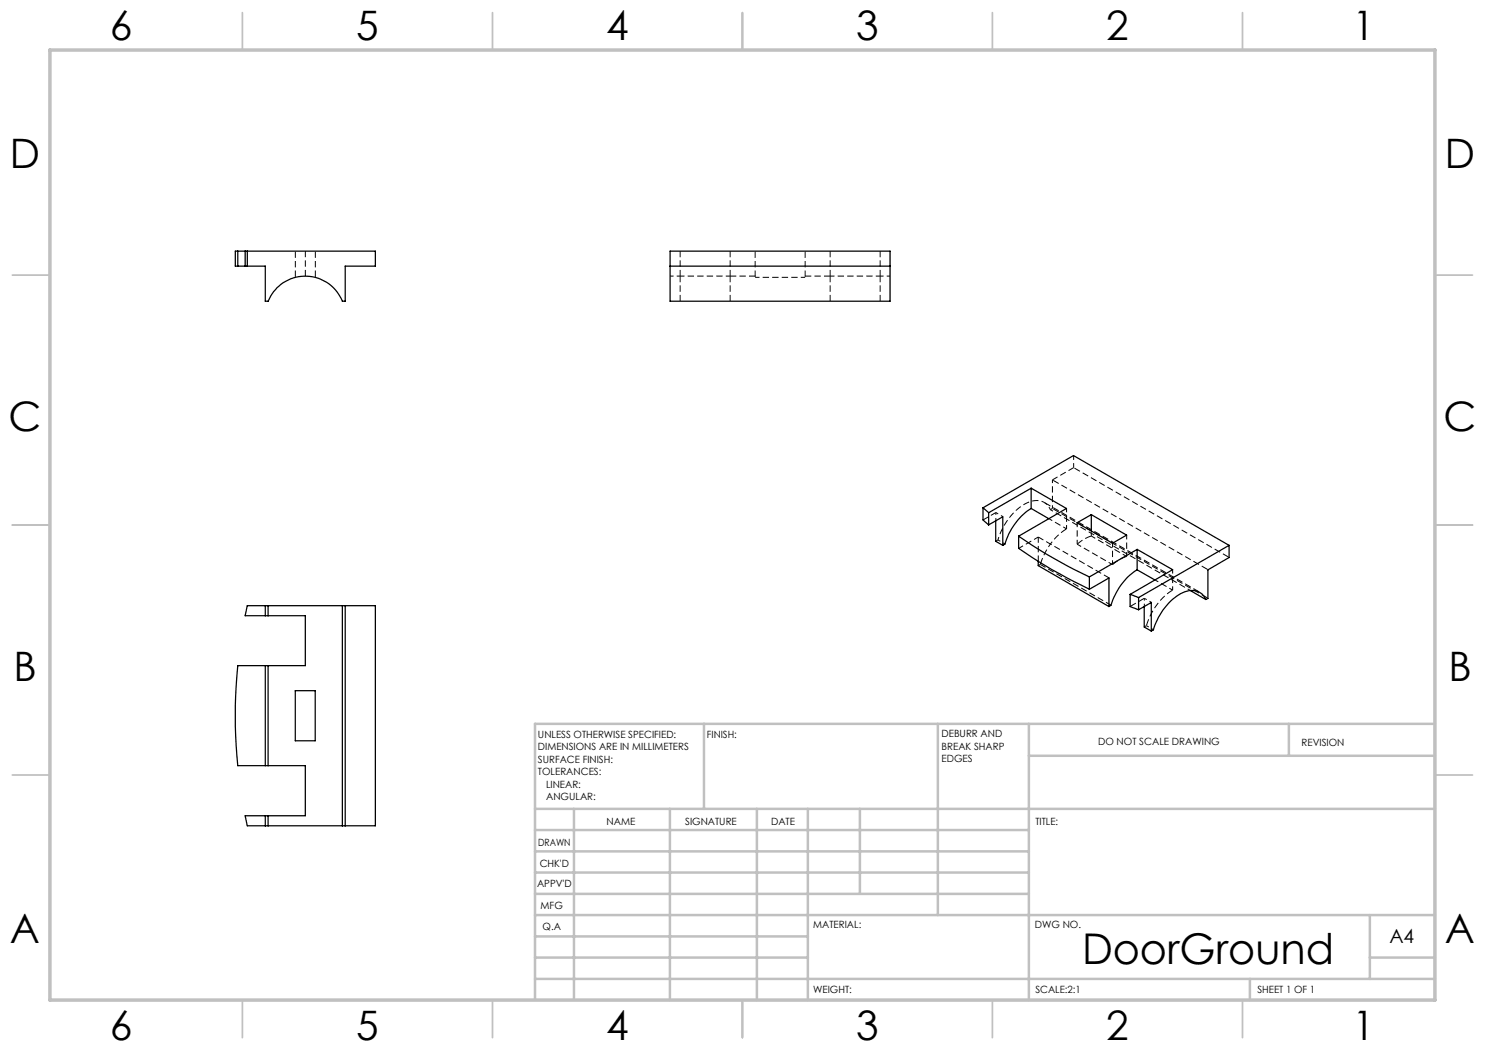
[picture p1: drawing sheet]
<svg xmlns="http://www.w3.org/2000/svg" width="297mm" height="210mm" viewBox="0 0 297 210" stroke-linecap="round" stroke-linejoin="round" font-family="sans-serif">
<g fill="none" stroke="#000" stroke-width=".2" stroke-dasharray="1.3 .6" stroke-linecap="butt">
<path d="M61.1 55.2v-5M136 55.2v-5M146 55.2v5M146 55.2v-5M151 55.2h-5M166 55.2v-5M166 55.2h-5M176 55.2v5M176 55.2v-5M136 60.2v-5M166 60.2v-5M199.2 108.2l.4-.2"/>
<path d="M207.7 113.1l.4-.2M210.1 101.9l.4-.2M228.9 125.4l.4-.3"/>
</g>
<path d="M59.1 55.5v-5.3M63.1 55.5v-5.3M151 55.5v-5.3M161 55.5v-5.3M208.1 112.9a12.6 12.6 0 0 1 5.2-7.1M218.3 107.2a7.5 7.5 0 0 0-2.9 1.6M222.5 112.9a7.5 7.5 0 0 1 2.8-1.6M226 121.3l2.9-1.6M229.3 125.1a12.6 12.6 0 0 1 5.2-7.1" fill="none" stroke="#000" stroke-width=".2" stroke-dasharray="1.3 .6" stroke-dashoffset="-.1" stroke-linecap="butt"/>
<g fill="none" stroke="#000" stroke-width=".25">
<path d="M47.6 50.2h-.5v3h.5M47.6 50.2h1.4M47.6 53.2h1.4M47.6 50.2v3M49 50.2h.5M49 53.2h.5M49 50.2v3M49.5 50.2h25.6v3h-6.1v7h-.5a8 8 0 0 0-7.5-5 8 8 0 0 0-7.4 5h-.5v-7h-3.6M49.5 50.2v3M134 50.2h44v10h-44zM134 53.2h44M206.2 97.6l7.1 4.1-9.6 5.5"/>
<path d="M206.2 97.6l-8.5 4.9M206.2 97.6v4.1M196.6 101.6l1.1 .9M196.6 101.6v2.4l1.1 1M196.6 101.6l18.1-10.5 31.1 18M197.7 105l2.9-1.6v5.7M197.7 102.5v2.5M199.1 104.2v4.1l1.5 .8M203.7 107.2a99.4 99.4 0 0 0 14.2 8.2M203.7 107.2v2.5a95.2 95.2 0 0 0 14.2 8.2M206.2 101.7a12.8 12.8 0 0 0-5.2 7.1l-.4 .3M206.2 101.7l3.6 2"/>
<path d="M207.6 112.2v.9l14.2 8.2M215.4 104.6l2.9-1.7 7 4.1-2.8 1.6zM217.9 115.4v2.5M217.9 117.9l3.9-2.3v5.7M218.3 102.9v3.3M226 118.9l1.7 .6M226 118.9v2.4l1.7 .6M227.4 114a12.6 12.6 0 0 0-5.2 7.1l-.4 .2M227.4 109.9l7.1 4-8.5 5M227.4 109.9l-9.5 5.5M227.4 114l3.6 2M227.4 109.9v4.1"/>
<path d="M227.7 119.5v2.4M238.1 118.1l3.1 1.8M241.2 119.9a3.2 3.2 0 0 0-4.7-1.3 12.3 12.3 0 0 0-5.8 7.4l-.4 .2M245.8 109.1l-18.1 10.4M245.8 109.1v2.4l-4.2 2.5v5.7l-.4 .2M53.1 121.1v2M53.1 133.1v20M53.6 123.1h7.5v10h-7.5M53.6 121.1h14.9M53.6 133.1h-6a101.5 101.5 0 0 0 0 20h6M53.6 121.1h-4.1l-.5 2h4.6M53.6 121.1v2"/>
<path d="M53.6 133.1v20M59.1 138.1h3.9v10.1h-3.9zM68.5 121.1h6.6v44.1h-6.6M68.5 121.1v44.1M69 121.1v44.1M227.7 121.9l2.6-1.4v5.7M228.8 121.3v4.1l1.5 .8M53.6 153.1h7.5v10.1h-7.5M53.1 163.2v2M53.6 165.2h14.9M53.6 163.2h-4.6l.5 2h4.1M53.6 163.2v2"/>
</g>
<path d="M136 55.2h10M151 55.5h10M166 55.2h10M214.7 93.5v-2.4M215.4 108.8l7.1 4.1M215.4 108.8v-4.3M222.5 112.9v-4.3M225.3 111.3l-7-4.1M225.3 111.3v-4.3" fill="none" stroke="#000" stroke-width=".2" stroke-dasharray="1.3 .6" stroke-dashoffset=".4" stroke-linecap="butt"/>
<path d="M136 55.2h-2M178 55.2h-2M210.5 101.7v-5.7" fill="none" stroke="#000" stroke-width=".2" stroke-dasharray="1.3 .6" stroke-dashoffset=".6" stroke-linecap="butt"/>
<path d="M199.2 102.5v1.6M200.6 103.3l-1.4-.8M201 108.8l-1.4-.8M228.9 119.7v1.6M230.3 120.5l-1.4-.8M230.7 125.9l-1.4-.8" fill="none" stroke="#000" stroke-width=".2" stroke-dasharray="1.3 .6" stroke-dashoffset=".8" stroke-linecap="butt"/>
<path d="M210.5 96l4.2-2.5M196.6 104l2.6-1.5M207.7 107.4v4.8M221.8 115.6l-14.1-8.2M222.2 121l-14.1-8.1" fill="none" stroke="#000" stroke-width=".2" stroke-dasharray="1.3 .6" stroke-dashoffset=".1" stroke-linecap="butt"/>
<path d="M213.3 105.8l-3.5-2.1M213.3 105.8v-4.1M218.3 107.2v-1M234.5 118l-3.5-2M234.5 118v-4.1" fill="none" stroke="#000" stroke-width=".2" stroke-dasharray="1.3 .6" stroke-dashoffset=".5" stroke-linecap="butt"/>
<path d="M199.6 108a11.6 11.6 0 0 1 6.6-7.7 3 3 0 0 1 3.9 1.6M238.1 118.1l-28-16.2" fill="none" stroke="#000" stroke-width=".2" stroke-dasharray="1.3 .6" stroke-dashoffset=".7" stroke-linecap="butt"/>
<path d="M239.9 118.4l-31.1-17.9M241.6 113.9l-31.1-17.9M241.6 119.7l-31.1-18M245.8 111.5l-31.1-18" fill="none" stroke="#000" stroke-width=".2" stroke-dasharray="1.3 .6" stroke-dashoffset="-.2" stroke-linecap="butt"/>
<path d="M203.8 109.7l3.9-2.3" fill="none" stroke="#000" stroke-width=".2" stroke-dasharray="1.3 .6" stroke-dashoffset=".3" stroke-linecap="butt"/>
<g fill="none" stroke="#c0c0c0" stroke-width=".35">
<path d="M48.5 2.5v7.5M98.5 2.5v7.5M148.5 2.5v7.5M198.5 2.5v7.5M248.5 2.5v7.5M2.5 55h7.5M287 55h7.5M2.5 105h7.5M287 105h7.5M2.5 155h7.5M287 155h7.5M48.5 200v7.5"/>
<path d="M98.5 200v7.5M148.5 200v7.5M198.5 200v7.5M248.5 200v7.5"/>
</g>
<g fill="none" stroke="#c0c0c0" stroke-width=".5">
<path d="M140.8 144.8v17M187.6 144.8v38.2M205.8 144.8v55.2M205.8 151.2h81.2M257.8 144.8v6.4M287 144.8h-180v55.2M107 161.8h180M107 178.8h98.8M107 174.5h98.8M107 170.3h98.8M107 166h98.8M114.8 161.8v38.2"/>
<path d="M134 161.8v38.2M151.4 161.8v38.2M161.6 161.8v38.2M172 161.8v17M107 195.8h180M107 191.5h54.6M107 187.3h54.6M107 183h180M250 195.8v4.2M274 191.5h13M274 183v12.8"/>
</g>
<path d="M10 10h277v190h-277z" fill="none" stroke="#c0c0c0" stroke-width=".7"/>
<text font-size="8.5" x="216.4" y="192.7">DoorGround</text>
<g font-size="8.1">
<text x="22" y="8">6</text>
<text x="71.2" y="8">5</text>
<text x="121.2" y="8">4</text>
<text x="171.2" y="8">3</text>
<text x="221.2" y="8">2</text>
<text x="270.5" y="8">1</text>
<text x="2" y="33.6">D</text>
<text x="289" y="33.6">D</text>
<text x="1.7" y="86.1">C</text>
<text x="288.7" y="86.1">C</text>
<text x="2.7" y="136.1">B</text>
<text x="289.7" y="136.1">B</text>
<text x="2" y="188.6">A</text>
<text x="289" y="188.6">A</text>
<text x="22" y="208">6</text>
<text x="71.2" y="208">5</text>
<text x="121.2" y="208">4</text>
<text x="171.2" y="208">3</text>
<text x="221.2" y="208">2</text>
<text x="270.5" y="208">1</text>
</g>
<text font-size="3.9" x="277.9" y="188.5">A4</text>
<g font-size="2">
<text x="107.6" y="147.6">UNLESS OTHERWISE SPECIFIED:</text>
<text x="141.4" y="147.6">FINISH:</text>
<text x="188.3" y="147.5">DEBURR AND</text>
<text x="188.3" y="150">BREAK SHARP</text>
<text x="219.6" y="149">DO NOT SCALE DRAWING</text>
<text x="260.3" y="149.2">REVISION</text>
<text x="107.6" y="150.1">DIMENSIONS ARE IN MILLIMETERS</text>
<text x="107.6" y="152.6">SURFACE FINISH:</text>
<text x="107.6" y="155.1">TOLERANCES:</text>
<text x="188.3" y="152.5">EDGES</text>
<text x="109.2" y="157.6">LINEAR:</text>
<text x="109.2" y="160.1">ANGULAR:</text>
<text x="121.3" y="165">NAME</text>
<text x="137" y="164.9">SIGNATURE</text>
<text x="154.2" y="164.9">DATE</text>
<text x="207.1" y="164.9">TITLE:</text>
<text x="107.6" y="169.1">DRAWN</text>
<text x="107.9" y="173.3">CHK'D</text>
<text x="107.4" y="177.4">APPV'D</text>
<text x="108.1" y="181.8">MFG</text>
<text x="108.5" y="186">Q.A</text>
<text x="162.6" y="185.5">MATERIAL:</text>
<text x="207" y="185.5">DWG NO.</text>
<text x="162.6" y="198.5">WEIGHT:</text>
<text x="207.1" y="198.6">SCALE:2:1</text>
<text x="251.5" y="198.6">SHEET 1 OF 1</text>
</g>
</svg>
